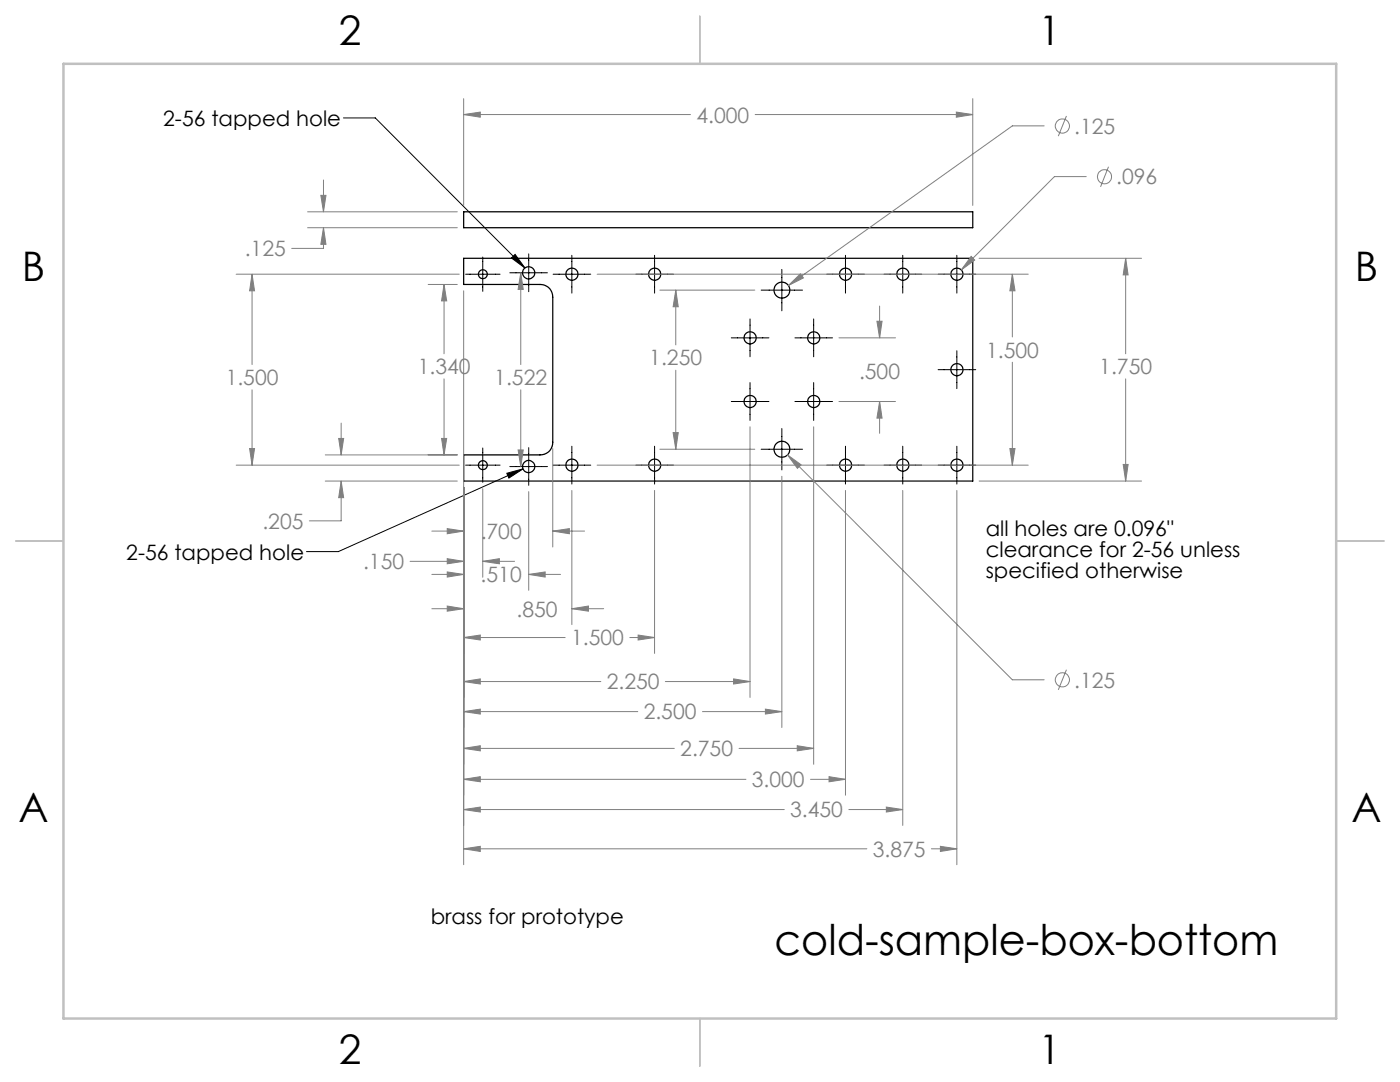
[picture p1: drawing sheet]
<svg xmlns="http://www.w3.org/2000/svg" width="279mm" height="216mm" viewBox="0 0 279 216" stroke-linecap="round" stroke-linejoin="round" font-family="sans-serif">
<g fill="none" stroke="#000" stroke-width=".25">
<path d="M92.5 42.3h101.6v3.1h-101.6zM92.5 51.5h101.6v44.5h-101.6v-5.2h15.3a2.45 2.45 0 0 0 2.5-2.6v-28.9a2.45 2.45 0 0 0-2.5-2.5h-15.3z"/>
<circle cx="96.4" cy="54.7" r=".88"/>
<circle cx="105.5" cy="54.4" r="1.23"/>
<circle cx="114.1" cy="54.7" r="1.23"/>
<circle cx="130.7" cy="54.7" r="1.23"/>
<circle cx="156.1" cy="57.9" r="1.59"/>
<circle cx="168.8" cy="54.7" r="1.23"/>
<circle cx="180.2" cy="54.7" r="1.23"/>
<circle cx="191" cy="54.7" r="1.23"/>
<circle cx="149.7" cy="67.4" r="1.23"/>
<circle cx="162.4" cy="67.4" r="1.23"/>
<circle cx="191" cy="73.8" r="1.23"/>
<circle cx="96.4" cy="92.8" r=".88"/>
<circle cx="105.5" cy="93.1" r="1.23"/>
<circle cx="114.1" cy="92.8" r="1.23"/>
<circle cx="130.7" cy="92.8" r="1.23"/>
<circle cx="149.7" cy="80.1" r="1.23"/>
<circle cx="156.1" cy="89.6" r="1.59"/>
<circle cx="162.4" cy="80.1" r="1.23"/>
<circle cx="168.8" cy="92.8" r="1.23"/>
<circle cx="180.2" cy="92.8" r="1.23"/>
<circle cx="191" cy="92.8" r="1.23"/>
</g>
<g fill="none" stroke="#808080" stroke-width=".2">
<path d="M92.5 19.7v21.3M194.1 19.7v21.3M64 39h1.1l-.5 3.3zM64.6 35.9v6.4M92.5 22.9l3.3-.5v1zM92.5 22.9h45.3M150.7 22.9h43.4M190.9 22.4l3.2 .5-3.2 .5zM208.4 25.1h-6.4l-44.7 31.9M212.8 23.1l-1.6 4.1M216.8 35.2h-6.4l-18.6 18.7M221.2 33.3l-1.6 4"/>
<path d="M47.1 54.7h44.6M50.3 54.7l.5 3.3h-1zM50.3 54.7v18M61.4 45.4h29.9M61.4 42.3h29.9M64.6 45.4l.5 3.4h-1.1zM64.6 45.4v4.2h-6.4M85.4 56.8h5.9M88.6 56.8l.5 3.2h-1zM88.6 56.8v13.8M92.5 58v114.5M103.9 54.4l.5 3.3h-1z"/>
<path d="M103.9 54.4v18.3M119.2 54.7h86M131.7 57.9h18.9M134.9 57.9l.5 3.3h-1.1zM134.9 57.9v10.9M157.3 57l2.4-2.4 .6 .9zM193.8 51.2l.7 .7-2.7 2zM195.4 51.5h32.4M202 54.7l.6 3.3h-1.1zM202 54.7v12.5M224.6 51.5l.5 3.4h-.9zM224.6 51.5v19.1"/>
<path d="M50.3 77.8v15M88.6 75.6v15.2M103.9 77.8v15.3M134.9 73.9v15.7M167.4 67.4h11.3M175 64.1h1l-.5 3.3zM175.5 61.1v6.3M202 72.3v20.5M224.6 75.6v20.4M47.1 92.8h44.6M49.8 89.5h1l-.5 3.3zM64.9 96h26.4"/>
<path d="M64.9 90.8h26.4M67.6 87.5h1l-.5 3.3zM68.1 96l.5 3.3h-1zM68.1 96v7.9h-6.4M68.1 84.4v6.4M88.1 87.5h1l-.5 3.3zM96.3 97.5v17.7M103.4 89.8h1l-.5 3.3zM105.5 98.1v19.7M110.3 89.5v19.6M114.1 97.9v26.7M119.2 92.8h86"/>
<path d="M130.6 97.9v32.5M131.7 89.6h18.9M134.3 86.3h1.1l-.5 3.3zM149.7 85.2v54M156 95v50.2M157.2 90.8l2.7 1.9-.8 .8zM157.2 90.8l44.8 44.8h6.4M162.4 85.2v67.3M167.4 80.1h11.3M168.7 97.9v60.8M175.5 80.1l.5 3.3h-1zM175.5 80.1v6.4"/>
<path d="M180.2 97.9v66.8M191 97.9v74.6M195.4 96h32.4M201.5 89.5h1.1l-.6 3.3zM224.2 92.7h.9l-.5 3.3zM81.8 112h10.7M86.2 106h6.3M86.2 114.6h6.3M89.3 105.5l3.2 .5-3.2 .5zM89.3 111.5l3.2 .5-3.2 .5zM89.3 114.1l3.2 .5-3.2 .5zM96.3 112l3.4-.5v1z"/>
<path d="M96.3 112h6.4M105.5 114.6l3.3-.5v1zM105.5 114.6h6.4M110.3 106l3.3-.5v1zM110.3 106h6.4M86.2 121.5h6.3M89.3 120.9l3.2 .6-3.2 .5zM92.5 127.2l3.3-.5v1zM92.5 136l3.3-.5v1zM92.5 127.2h20.3M92.5 136h27.4M114.1 121.5l3.3-.6v1.1z"/>
<path d="M114.1 121.5h6.4M125.7 127.2h4.9M127.4 126.7l3.2 .5-3.2 .5zM132.8 136h16.9M146.4 135.5l3.3 .5-3.3 .5zM212.8 133.6l-1.6 4.1M92.5 142l3.3-.5v1zM92.5 149.3l3.3-.5v1zM92.5 155.5l3.3-.5v1zM92.5 142h34.8M92.5 149.3h42.1M92.5 155.5h56.4"/>
<path d="M140.2 142h15.8M147.5 149.3h14.9M152.8 141.5l3.2 .5-3.2 .5zM159.1 148.8l3.3 .5-3.3 .5zM161.7 155.5h7M165.5 155l3.2 .5-3.2 .5zM92.5 161.5l3.3-.5v1zM92.5 169.4l3.3-.5v1zM92.5 161.5h64M92.5 169.4h80.5M169.4 161.5h10.8M176.9 161l3.3 .5-3.3 .5z"/>
<path d="M185.9 169.4h5.1M187.7 168.9l3.3 .5-3.3 .5z"/>
<circle cx="212" cy="25.1" r="1.42"/>
<circle cx="220.4" cy="35.3" r="1.41"/>
<circle cx="212" cy="135.7" r="1.41"/>
</g>
<g fill="none" stroke="#000" stroke-width=".2">
<path d="M68.5 23.5h6.4l29.9 30M92.9 54.7h6.9M96.3 51.3v6.8M101.7 54.4h7.6M102.1 51.5l.7-.7 2 2.7zM105.5 50.7v7.5M110.4 54.7h7.5M114.1 50.9v7.6M126.9 54.7h7.5M130.6 50.9v7.6M151.9 57.9h8.3M156 53.8v8.2"/>
<path d="M165 54.7h7.5M168.7 50.9v7.6M176.4 54.7h7.5M180.2 50.9v7.6M187.2 54.7h7.5M191 50.9v7.6M145.9 67.4h7.6M149.7 63.6v7.6M149.7 76.3v7.6M158.6 67.4h7.6M162.4 63.6v7.6M162.4 76.3v7.6"/>
<path d="M187.2 73.8h7.5M191 70v7.5M92.9 92.8h6.9M96.3 89.4v6.8M101.1 94.4l3.3-.8-2.8 1.8zM101.7 93.1h7.6M104.4 93.6l-36.9 16.5h-6.3M105.5 89.3v7.5M110.4 92.8h7.5M114.1 89v7.6M126.9 92.8h7.5M130.6 89v7.6"/>
<path d="M145.9 80.1h7.6M151.9 89.6h8.3M156 85.5v8.3M158.6 80.1h7.6M165 92.8h7.5M168.7 89v7.6M176.4 92.8h7.5M180.2 89v7.6M187.2 92.8h7.5M191 89v7.6"/>
</g>
<path d="M139.7 3.2v9.5M3.1 107.9h9.6M266.7 107.9h9.5M139.7 203.2v9.6" fill="none" stroke="#c0c0c0" stroke-width=".25"/>
<path d="M12.7 12.7h254v190.5h-254z" fill="none" stroke="#c0c0c0" stroke-width=".5"/>
<path d="M102.1 51.5l.7-.7 2 2.7zM101.1 94.4l3.3-.8-2.8 1.8z" fill="#000"/>
<path d="M224.2 92.7h.9l-.5 3.3zM224.6 51.5l.5 3.4h-.9zM88.6 56.8l.5 3.2h-1zM88.1 87.5h1l-.5 3.3zM67.6 87.5h1l-.5 3.3zM68.1 96l.5 3.3h-1zM110.3 106l3.3-.5v1zM89.3 105.5l3.2 .5-3.2 .5zM50.3 54.7l.5 3.3h-1zM49.8 89.5h1l-.5 3.3zM103.9 54.4l.5 3.3h-1zM103.4 89.8h1l-.5 3.3zM202 54.7l.6 3.3h-1.1zM201.5 89.5h1.1l-.6 3.3zM89.3 111.5l3.2 .5-3.2 .5zM96.3 112l3.4-.5v1zM89.3 114.1l3.2 .5-3.2 .5zM105.5 114.6l3.3-.5v1zM89.3 120.9l3.2 .6-3.2 .5zM114.1 121.5l3.3-.6v1.1zM92.5 127.2l3.3-.5v1zM127.4 126.7l3.2 .5-3.2 .5zM92.5 136l3.3-.5v1zM146.4 135.5l3.3 .5-3.3 .5zM152.8 141.5l3.2 .5-3.2 .5zM92.5 142l3.3-.5v1zM159.1 148.8l3.3 .5-3.3 .5zM92.5 149.3l3.3-.5v1zM165.5 155l3.2 .5-3.2 .5zM92.5 155.5l3.3-.5v1zM176.9 161l3.3 .5-3.3 .5zM92.5 161.5l3.3-.5v1zM187.7 168.9l3.3 .5-3.3 .5zM92.5 169.4l3.3-.5v1zM134.3 86.3h1.1l-.5 3.3zM134.9 57.9l.5 3.3h-1.1zM175 64.1h1l-.5 3.3zM175.5 80.1l.5 3.3h-1zM157.2 90.8l1.9 2.7 .8-.8zM157.3 57l3-1.5-.6-.9zM193.8 51.2l-2 2.7 2.7-2zM190.9 22.4l3.2 .5-3.2 .5zM92.5 22.9l3.3-.5v1zM64.6 45.4l.5 3.4h-1.1zM64 39h1.1l-.5 3.3z" fill="#808080"/>
<text font-size="8.5" x="154.6" y="190.6">cold-sample-box-bottom</text>
<g font-size="8.1">
<text x="67.6" y="8.9">2</text>
<text x="207.3" y="8.9">1</text>
<text x="4.4" y="56.1">B</text>
<text x="270.4" y="56.1">B</text>
<text x="3.7" y="164.1">A</text>
<text x="269.7" y="164.1">A</text>
<text x="67.6" y="212.4">2</text>
<text x="207.3" y="212.4">1</text>
</g>
<g font-size="4.2">
<text x="32.6" y="25.1">2-56 tapped hole</text>
<text x="196.7" y="106.9">all holes are 0.096&quot;</text>
<text x="25.2" y="111.7">2-56 tapped hole</text>
<text x="196.7" y="111.1">clearance for 2-56 unless</text>
<text x="196.7" y="115.3">specified otherwise</text>
<text x="86" y="184.4">brass for prototype</text>
</g>
<g font-size="4.2" fill="#808080">
<text x="139" y="24.5">4.000</text>
<text x="214.4" y="26.7">.125</text>
<text x="222.8" y="36.8">.096</text>
<text x="48.8" y="51.2">.125</text>
<text x="196.8" y="71.4">1.500</text>
<text x="45" y="76.9">1.500</text>
<text x="83.4" y="74.7">1.340</text>
<text x="98.7" y="76.9">1.522</text>
<text x="129.6" y="72.9">1.250</text>
<text x="171.4" y="75.5">.500</text>
<text x="219.4" y="74.7">1.750</text>
<text x="52.4" y="105.5">.205</text>
<text x="95.9" y="107.6">.700</text>
<text x="72.5" y="113.6">.150</text>
<text x="95.9" y="116.2">.510</text>
<text x="103.1" y="123">.850</text>
<text x="114" y="128.8">1.500</text>
<text x="121.1" y="137.6">2.250</text>
<text x="214.4" y="137.2">.125</text>
<text x="128.5" y="143.6">2.500</text>
<text x="135.8" y="150.9">2.750</text>
<text x="150" y="157.1">3.000</text>
<text x="157.7" y="163.1">3.450</text>
<text x="174.2" y="171">3.875</text>
</g>
</svg>
